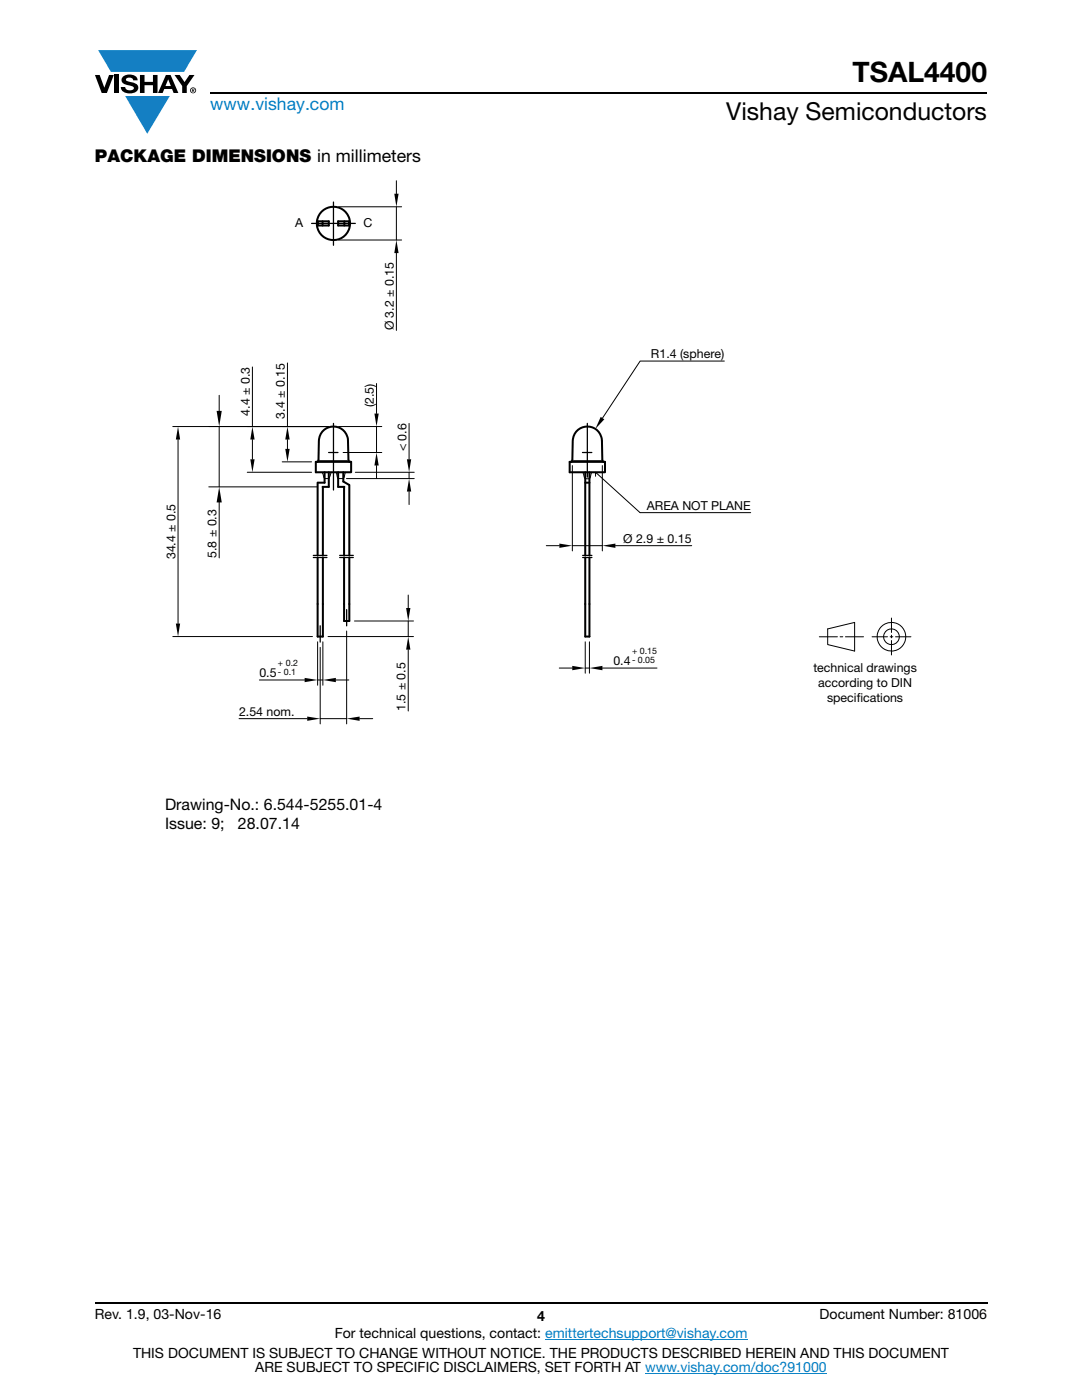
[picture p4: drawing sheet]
<svg xmlns="http://www.w3.org/2000/svg" width="216mm" height="279mm" viewBox="0 0 216 279" stroke-linecap="round" stroke-linejoin="round" font-family="sans-serif">
<g fill="#147fc3">
<path d="M19.6 10h19.7l-2.6 4.3h-1.1h-13.5z"/>
<path d="M25 19.2h8.9l-4.5 7.5z"/>
</g>
<g fill="#000">
<path d="M18.9 15h1l.9 2.5 1-2.5h.9l-1.4 3.6h-1zM22.9 15h.9v3.6h-.9zM24.6 15.3a2.1 2.1 0 0 1 2.8 .3l.1 .4h-.9a.79 .79 0 0 0-.7-.5 .79 .79 0 0 0-.8 .4l.3 .3 1 .2a1.08 1.08 0 0 1 1.2 1 1.08 1.08 0 0 1-1.1 1.2 1.73 1.73 0 0 1-2.4-1.2h.9a.96 .96 0 0 0 .8 .6 .96 .96 0 0 0 .9-.4 1.31 1.31 0 0 0-1.2-.6 1.03 1.03 0 0 1-1.1-.6 1.03 1.03 0 0 1 .2-1.1zM27.9 15h.9v1.3h1.7v-1.3h.9v3.6h-.9v-1.6h-1.7v1.6h-.9zM34.8 15h1.1l.9 1.4 1-1.4h1l-1.5 2.2v1.4h-.9v-1.4z"/>
<path d="M33.6 15.9l.5 1.3h-1.1zM33.1 15l-1.6 3.6h1l.3-.8h1.5l.3 .8h1l-1.6-3.6z"/>
<path d="M38.4 17.8h.2v.2h-.2zM38.3 17.7v.7h.1v-.3l.4 .3-.2-.3 .2-.2-.1-.2z"/>
<path d="M38.1 18a.46 .46 0 0 1 .9 0 .46 .46 0 0 1-.9 0zM37.9 18a.6 .6 0 0 0 1.2 0 .6 .6 0 0 0-1.2 0z"/>
</g>
<path d="M42 18.6h155M18.9 260h178.1" fill="none" stroke="#000" stroke-width=".36"/>
<path d="M108.8 267.3h40.3M128.7 274h36.3" fill="none" stroke="#007ec4" stroke-width=".2"/>
<path d="M33 36h149.9v130.1h-149.9z" fill="#fff"/>
<g fill="none" stroke="#000" stroke-width=".2">
<path d="M79.1 36.1v2.6M67.6 47.9h12.5M67.6 41.3h12.5M79.1 41.3v6.6M79.1 50.5v15.4M43.7 78.9v3.1M50.4 73.2v11.9M57.4 72.4v12.7M75.1 76.5v6M144.5 72.1h-16.8l-7.5 11.3M34.5 85.1h31M35.5 87.7v36.7"/>
<path d="M41.7 97.2h21.6M43.7 85.1v12.1M49.3 94.3h12.9M50.4 87.7v4M56.3 92.2h5.9M57.4 87.7v1.9M63.8 91.9h5.4M64.2 94.3l.6 1.2h.8l.5-1.2M67.1 94.3l.4 1.2h1M67.6 85.1h8.6M68.5 90.3h7.7M68.9 94.3l-.4 1.2"/>
<path d="M69.1 95.5h13.6M70.9 94.3h11.8M75.1 85.1v5.2M75.1 92.9v2.6M81.6 84.5v7.2M81.6 94.3v1.2M81.6 98.1v2.6M114.2 92.9v17M114.5 91.9h5.4M116.3 94.3l.2 .4a.75 .75 0 0 0 .7 .9 .75 .75 0 0 0 .7-.9l.2-.4M118.8 95.1v-.8l8.9 8h22.1M120.2 92.9v17"/>
<path d="M43.7 100.1v11.2M81.5 118.8v2.5M109 108.9h2.6M114.2 108.9h6M122.8 108.9h15.2M34.5 127h27.8M51.8 135.7h9M63.4 135.7h1M63.4 128.1v8.7M63.9 129.2v15.3M64.4 128.1v8.7M65.5 127h17"/>
<path d="M67 135.7h2.6M69.2 125.9v18.6M70.7 123.9h11.8M81.5 123.9v3.1M81.5 129.6v12.3M111.6 133.3h2.6M116.8 128.1v6.3M116.8 133.3h.8M117.6 128.1v6.3M120.2 133.3h10.9M163.5 127.1h3.6M165.2 125.5l5.3-1.3v5.7l-5.3-1.3z"/>
<path d="M167.6 127.1h.6M168.7 127.1h3.6M174 127.1h3.1M177.6 127.1h.6M177.9 123.3v2.9M177.9 126.8v.5M177.9 127.8v2.9M178.7 127.1h3.1M47.7 143.4h13.6M63.9 143.4h5.3M71.8 143.4h2.6"/>
<circle cx="177.9" cy="127.1" r="2.85"/>
<circle cx="177.9" cy="127.1" r="1.57"/>
</g>
<g fill="none" stroke="#000" stroke-width=".4">
<path d="M63.4 44.2h2.2v.8h-2.2zM64.4 44.2v.8M67.5 44.2h2.1v.8h-2.1zM68.7 44.2v.8M63 92.2h7.1v2.1h-7.1zM63.4 96.3v14.5M64.4 97.2v13.6M64.8 94.3v2h-1.4M65.6 94.3v2.9h-1.2M67.5 94.3v2.9h1.2M68.5 94.3v1.8l1.1 .7M68.7 97.2v13.6"/>
<path d="M69.7 96.8v14M69.9 92.2l-.4-.3-.1-3.9a2.91 2.91 0 0 0-2.9-2.9 2.91 2.91 0 0 0-2.9 2.9v3.9l-.4 .3M113.7 92.2h7v2.1h-7zM116.8 96.3h.8M116.8 94.3v16.5M117.6 94.3v16.5M120.5 92.2l-.3-.3-.1-3.9a2.91 2.91 0 0 0-2.9-2.9 2.91 2.91 0 0 0-2.9 2.9l-.1 3.9-.3 .3M63.4 111.3v15.7M64.4 111.3v15.7M68.7 111.3v12.6h1v-12.6M116.8 111.3v15.7h.8v-15.7M63.4 127h1"/>
<circle cx="66.5" cy="44.6" r="3.3"/>
</g>
<g fill="none" stroke="#000" stroke-width=".25">
<path d="M62.2 44.6h4.3v4.4M66.5 40.3v4.3h4.4M65.6 90.3h1.8M66.5 84.5v13.3M116.2 90.3h1.9M117.2 84.5v10.7M62.5 110.8h2.7M62.5 111.3h2.7M67.8 110.8h2.7M67.8 111.3h2.7M116.3 110.8h1.8M116.3 111.3h1.8"/>
<path d="M63.9 124.9v3.2M69.2 121.7v3.2"/>
</g>
<g fill="#000">
<path d="M78.7 38.7h.8l-.4 2.6zM79.1 47.9l.4 2.6h-.8zM35.5 85.1l.4 2.6h-.8zM43.2 82h1.1l-.6 3.1zM49.9 91.7h.9l-.4 2.6zM50.4 85.1l.4 2.6h-.9zM56.9 89.6h.9l-.4 2.6zM57.4 85.1l.4 2.6h-.9zM75.1 90.3l.5 2.6h-.9zM74.7 82.5h.9l-.5 2.6zM81.6 95.5l.4 2.6h-.8zM81.2 91.7h.8l-.4 2.6z"/>
<path d="M119.9 83.2l.7 .5-1.8 1.9zM43.7 97.2l.6 3.1h-1.1zM111.6 108.5l2.6 .4-2.6 .4zM120.2 108.9l2.6-.4v.8zM35.1 124.4h.8l-.4 2.6zM60.8 135.3l2.6 .4-2.6 .4zM64.4 135.7l2.6-.4v.8zM81 121.3h.9l-.4 2.6zM81.5 127l.4 2.6h-.9zM114.2 132.9l2.6 .4-2.6 .5zM117.6 133.3l2.6-.4v.9zM61.3 143l2.6 .4-2.6 .5z"/>
<path d="M69.2 143.4l2.6-.4v.9z"/>
</g>
<text font-size="5.6" x="170.1" y="16.4">TSAL4400</text>
<text font-size="4.9" x="144.9" y="24">Vishay Semiconductors</text>
<text font-size="3.5" fill="#007ec4" x="42" y="21.9">www.vishay.com</text>
<text font-size="3.5" x="18.9" y="32.3">PACKAGE DIMENSIONS in millimeters</text>
<g font-size="3.2">
<text x="32.9" y="161.6">Drawing-No.: 6.544-5255.01-4</text>
<text x="32.9" y="165.4">I</text>
<text x="33.8" y="165.4">ssue: 9;</text>
<text x="47.5" y="165.4">28.07.14</text>
</g>
<g font-size="2.8">
<text x="18.9" y="263.3">Rev. 1.9, 03-Nov-16</text>
<text x="107.2" y="263.6">4</text>
<text x="163.6" y="263.3">Document Number: 81006</text>
<text x="66.8" y="267.1">For technical questions, contact: emittertechsupport@vishay.com</text>
<text x="26.5" y="271">THIS DOCUMENT IS SUBJECT TO CHANGE WITHOUT NOTICE. THE PRODUCTS DESCRIBED HEREIN AND THIS DOCUMENT</text>
<text x="50.9" y="273.8">ARE SUBJECT TO SPECIFIC DISCLAIMERS, SET FORTH AT www.vishay.com/doc?91000</text>
</g>
<g font-size="2.5">
<text x="58.9" y="45.3">A</text>
<text x="72.5" y="45.3">C</text>
<text x="78.6" y="65.9" transform="rotate(-90 78.6 65.9)">Ø 3.2 ± 0.15</text>
<text x="129.9" y="71.5">R1.4 (sphere)</text>
<text x="49.8" y="83" transform="rotate(-90 49.8 83)">4.4 ± 0.3</text>
<text x="56.8" y="83.5" transform="rotate(-90 56.8 83.5)">3.4 ± 0.15</text>
<text x="74.6" y="81.3" transform="rotate(-90 74.6 81.3)">(2.5)</text>
<text x="81.1" y="90.1" transform="rotate(-90 81.1 90.1)">&lt; 0.6</text>
<text x="129.1" y="101.8">AREA NOT PLANE</text>
<text x="35" y="111.6" transform="rotate(-90 35 111.6)">34.4 ± 0.5</text>
<text x="43.2" y="111.3" transform="rotate(-90 43.2 111.3)">5.8 ± 0.3</text>
<text x="124.4" y="108.4">Ø 2.9 ± 0.15</text>
<text x="51.8" y="135.2">0.5</text>
<text x="122.4" y="132.8">0.4</text>
<text x="162.3" y="134.1">technical drawings</text>
<text x="163.3" y="137.1">according to DIN</text>
<text x="47.7" y="142.9">2.54 nom.</text>
<text x="80.9" y="141.9" transform="rotate(-90 80.9 141.9)">1.5 ± 0.5</text>
<text x="165" y="140">specif</text>
<text x="170.9" y="140">ications</text>
</g>
<g font-size="1.8">
<text x="126.1" y="130.5">+ 0.15</text>
<text x="55.5" y="132.9">+ 0.2</text>
<text x="55.5" y="134.7">- 0.1</text>
<text x="126.1" y="132.3">- 0.05</text>
</g>
</svg>
